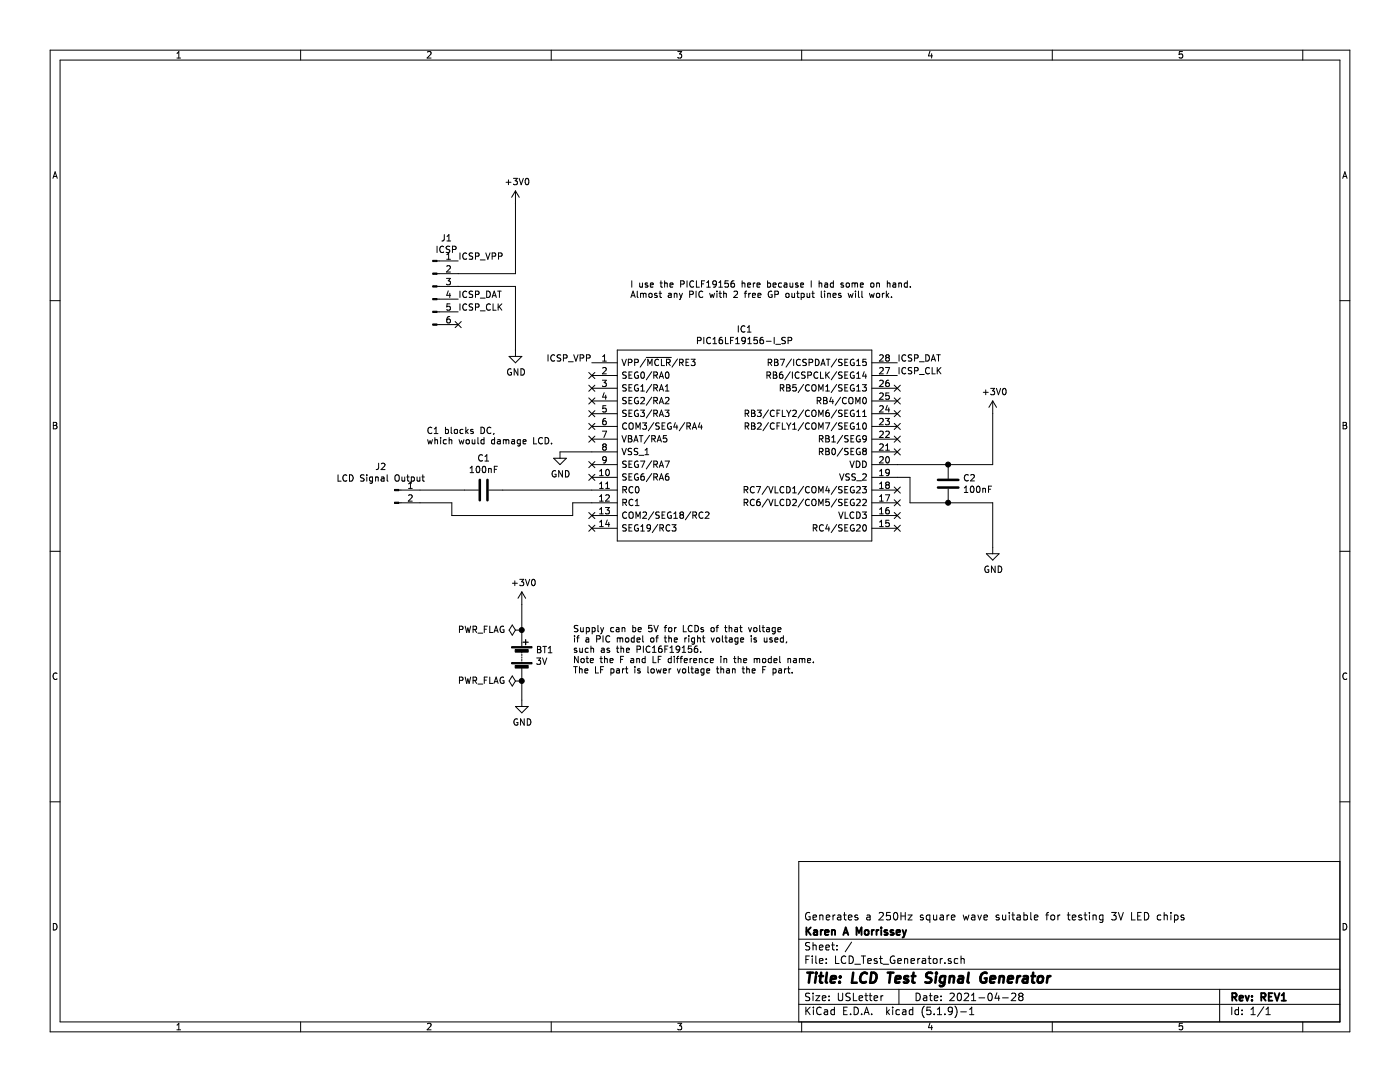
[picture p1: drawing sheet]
EESchema Schematic File Version 4
EELAYER 30 0
EELAYER END
$Descr USLetter 11000 8500
encoding utf-8
Sheet 1 1
Title "LCD Test Signal Generator"
Date "2021-04-28"
Rev "REV1"
Comp "Karen A Morrissey"
Comment1 "Generates a 250Hz square wave suitable for testing 3V LED chips"
Comment2 ""
Comment3 ""
Comment4 ""
$EndDescr
$Comp
L LCD_Test_Generator-rescue:PIC16LF19156-I_SP-PIC16LF19156-I_SP IC1
U 1 1
P 4650 2850
F 0 "IC1" H 5850 3115 50  0000 C CNN
F 1 "PIC16LF19156-I_SP" H 5850 3024 50  0000 C CNN
F 2 "Package_DIP:DIP-28_W7.62mm" H 6900 2950 50  0001 L CNN
F 3 "https://componentsearchengine.com/Datasheets/1/PIC16LF19156-I_SP.pdf" H 6900 2850 50  0001 L CNN
F 4 "8-bit Microcontrollers - MCU 28KB Flash, 2KB RAM, 256KB EE, LCD, 12-bit ADC2, DAC, LP COMP, PWM, CCP, CWG, SMT, ZCD, PPS, RTCC, HLT, WWDT, PMD" H 6900 2750 50  0001 L CNN "Description"
F 5 "5.08" H 6900 2650 50  0001 L CNN "Height"
F 6 "Microchip" H 6900 2550 50  0001 L CNN "Manufacturer_Name"
F 7 "PIC16LF19156-I/SP" H 6900 2450 50  0001 L CNN "Manufacturer_Part_Number"
F 8 "579-PIC16LF19156-ISP" H 6900 2350 50  0001 L CNN "Mouser Part Number"
F 9 "https://www.mouser.com/Search/Refine.aspx?Keyword=579-PIC16LF19156-ISP" H 6900 2250 50  0001 L CNN "Mouser Price/Stock"
F 10 "PIC16LF19156-I/SP" H 6900 2150 50  0001 L CNN "Arrow Part Number"
F 11 "https://www.arrow.com/en/products/pic16lf19156-isp/microchip-technology" H 6900 2050 50  0001 L CNN "Arrow Price/Stock"
	1    4650 2850
	1    0    0    -1  
$EndComp
$Comp
L Connector:Conn_01x06_Male J1
U 1 1
P 3400 2250
F 0 "J1" H 3508 2631 50  0000 C CNN
F 1 "ICSP" H 3508 2540 50  0000 C CNN
F 2 "Connector_PinHeader_2.54mm:PinHeader_1x06_P2.54mm_Vertical" H 3400 2250 50  0001 C CNN
F 3 "~" H 3400 2250 50  0001 C CNN
	1    3400 2250
	1    0    0    -1  
$EndComp
$Comp
L Connector:Conn_01x02_Male J2
U 1 1
P 3100 3850
F 0 "J2" H 2992 4035 50  0000 C CNN
F 1 "LCD Signal Output" H 2992 3944 50  0000 C CNN
F 2 "Connector_PinSocket_2.54mm:PinSocket_1x01_P2.54mm_Vertical" H 3100 3850 50  0001 C CNN
F 3 "~" H 3100 3850 50  0001 C CNN
	1    3100 3850
	1    0    0    -1  
$EndComp
$Comp
L Device:C C1
U 1 1
P 3800 3850
F 0 "C1" V 3548 3850 50  0000 C CNN
F 1 "100nF" V 3639 3850 50  0000 C CNN
F 2 "Capacitor_THT:C_Disc_D5.0mm_W2.5mm_P2.50mm" H 3838 3700 50  0001 C CNN
F 3 "~" H 3800 3850 50  0001 C CNN
	1    3800 3850
	0    1    1    0   
$EndComp
$Comp
L Device:C C2
U 1 1
P 7450 3800
F 0 "C2" H 7565 3846 50  0000 L CNN
F 1 "100nF" H 7565 3755 50  0000 L CNN
F 2 "Capacitor_THT:C_Disc_D5.0mm_W2.5mm_P2.50mm" H 7488 3650 50  0001 C CNN
F 3 "~" H 7450 3800 50  0001 C CNN
	1    7450 3800
	1    0    0    -1  
$EndComp
Wire Wire Line
	7050 3750 7150 3750
Wire Wire Line
	7150 3750 7150 3950
$Comp
L power:+3V0 #PWR03
U 1 1
P 7800 3250
F 0 "#PWR03" H 7800 3100 50  0001 C CNN
F 1 "+3V0" H 7815 3423 50  0000 C CNN
F 2 "" H 7800 3250 50  0001 C CNN
F 3 "" H 7800 3250 50  0001 C CNN
	1    7800 3250
	1    0    0    -1  
$EndComp
$Comp
L power:+3V0 #PWR01
U 1 1
P 4050 1600
F 0 "#PWR01" H 4050 1450 50  0001 C CNN
F 1 "+3V0" H 4065 1773 50  0000 C CNN
F 2 "" H 4050 1600 50  0001 C CNN
F 3 "" H 4050 1600 50  0001 C CNN
	1    4050 1600
	1    0    0    -1  
$EndComp
$Comp
L power:GND #PWR02
U 1 1
P 4050 2750
F 0 "#PWR02" H 4050 2500 50  0001 C CNN
F 1 "GND" H 4055 2577 50  0000 C CNN
F 2 "" H 4050 2750 50  0001 C CNN
F 3 "" H 4050 2750 50  0001 C CNN
	1    4050 2750
	1    0    0    -1  
$EndComp
$Comp
L power:GND #PWR04
U 1 1
P 7800 4300
F 0 "#PWR04" H 7800 4050 50  0001 C CNN
F 1 "GND" H 7805 4127 50  0000 C CNN
F 2 "" H 7800 4300 50  0001 C CNN
F 3 "" H 7800 4300 50  0001 C CNN
	1    7800 4300
	1    0    0    -1  
$EndComp
Text Label 7050 2850 0    50   ~ 0
ICSP_DAT
Text Label 7050 2950 0    50   ~ 0
ICSP_CLK
Text Label 4650 2850 2    50   ~ 0
ICSP_VPP
Text Label 3600 2050 0    50   ~ 0
ICSP_VPP
Text Label 3600 2350 0    50   ~ 0
ICSP_DAT
Text Label 3600 2450 0    50   ~ 0
ICSP_CLK
Wire Wire Line
	7800 3650 7800 3250
Wire Wire Line
	7800 3950 7800 4300
Wire Wire Line
	3650 3850 3300 3850
Wire Wire Line
	4650 3950 4500 3950
Wire Wire Line
	4500 3950 4500 4050
Wire Wire Line
	3550 4050 3550 3950
Wire Wire Line
	3550 3950 3300 3950
Wire Wire Line
	3600 2250 4050 2250
Wire Wire Line
	4050 2250 4050 2750
Wire Wire Line
	3600 2150 4050 2150
Wire Wire Line
	4050 2150 4050 1600
Wire Wire Line
	7150 3950 7450 3950
Wire Wire Line
	7050 3650 7450 3650
Connection ~ 7450 3650
Wire Wire Line
	7450 3650 7800 3650
Connection ~ 7450 3950
Wire Wire Line
	7450 3950 7800 3950
NoConn ~ 3600 2550
NoConn ~ 4650 2950
NoConn ~ 4650 3050
NoConn ~ 4650 3150
NoConn ~ 4650 3250
NoConn ~ 4650 3350
NoConn ~ 4650 3450
NoConn ~ 4650 3650
NoConn ~ 4650 3750
NoConn ~ 4650 4050
NoConn ~ 4650 4150
NoConn ~ 7050 4150
NoConn ~ 7050 4050
NoConn ~ 7050 3950
NoConn ~ 7050 3850
NoConn ~ 7050 3550
NoConn ~ 7050 3450
NoConn ~ 7050 3350
NoConn ~ 7050 3250
NoConn ~ 7050 3150
NoConn ~ 7050 3050
$Comp
L power:GND #PWR0101
U 1 1
P 4400 3550
F 0 "#PWR0101" H 4400 3300 50  0001 C CNN
F 1 "GND" H 4405 3377 50  0000 C CNN
F 2 "" H 4400 3550 50  0001 C CNN
F 3 "" H 4400 3550 50  0001 C CNN
	1    4400 3550
	1    0    0    -1  
$EndComp
Wire Wire Line
	4650 3550 4400 3550
Wire Wire Line
	3950 3850 4650 3850
Wire Wire Line
	3550 4050 4500 4050
$Comp
L Device:Battery BT1
U 1 1
P 4100 5150
F 0 "BT1" H 4208 5196 50  0000 L CNN
F 1 "3V" H 4208 5105 50  0000 L CNN
F 2 "" V 4100 5210 50  0001 C CNN
F 3 "~" V 4100 5210 50  0001 C CNN
	1    4100 5150
	1    0    0    -1  
$EndComp
$Comp
L power:+3V0 #PWR05
U 1 1
P 4100 4750
F 0 "#PWR05" H 4100 4600 50  0001 C CNN
F 1 "+3V0" H 4115 4923 50  0000 C CNN
F 2 "" H 4100 4750 50  0001 C CNN
F 3 "" H 4100 4750 50  0001 C CNN
	1    4100 4750
	1    0    0    -1  
$EndComp
$Comp
L power:GND #PWR06
U 1 1
P 4100 5500
F 0 "#PWR06" H 4100 5250 50  0001 C CNN
F 1 "GND" H 4105 5327 50  0000 C CNN
F 2 "" H 4100 5500 50  0001 C CNN
F 3 "" H 4100 5500 50  0001 C CNN
	1    4100 5500
	1    0    0    -1  
$EndComp
$Comp
L power:PWR_FLAG #FLG?
U 1 1
P 4100 4950
F 0 "#FLG?" H 4100 5025 50  0001 C CNN
F 1 "PWR_FLAG" V 4100 5077 50  0000 L CNN
F 2 "" H 4100 4950 50  0001 C CNN
F 3 "~" H 4100 4950 50  0001 C CNN
	1    4100 4950
	0    -1   -1   0   
$EndComp
Connection ~ 4100 4950
$Comp
L power:PWR_FLAG #FLG?
U 1 1
P 4100 5350
F 0 "#FLG?" H 4100 5425 50  0001 C CNN
F 1 "PWR_FLAG" V 4100 5477 50  0000 L CNN
F 2 "" H 4100 5350 50  0001 C CNN
F 3 "~" H 4100 5350 50  0001 C CNN
	1    4100 5350
	0    -1   -1   0   
$EndComp
Text Notes 4500 5300 0    50   ~ 0
Supply can be 5V for LCDs of that voltage\nif a PIC model of the right voltage is used,\nsuch as the PIC16F19156.\nNote the F and LF difference in the model name.\nThe LF part is lower voltage than the F part.
Text Notes 4950 2350 0    50   ~ 0
I use the PICLF19156 here because I had some on hand.\nAlmost any PIC with 2 free GP output lines will work.\n
Wire Wire Line
	4100 4750 4100 4950
Wire Wire Line
	4100 5350 4100 5500
Connection ~ 4100 5350
Text Notes 3350 3500 0    50   ~ 0
C1 blocks DC,\nwhich would damage LCD.
$EndSCHEMATC
